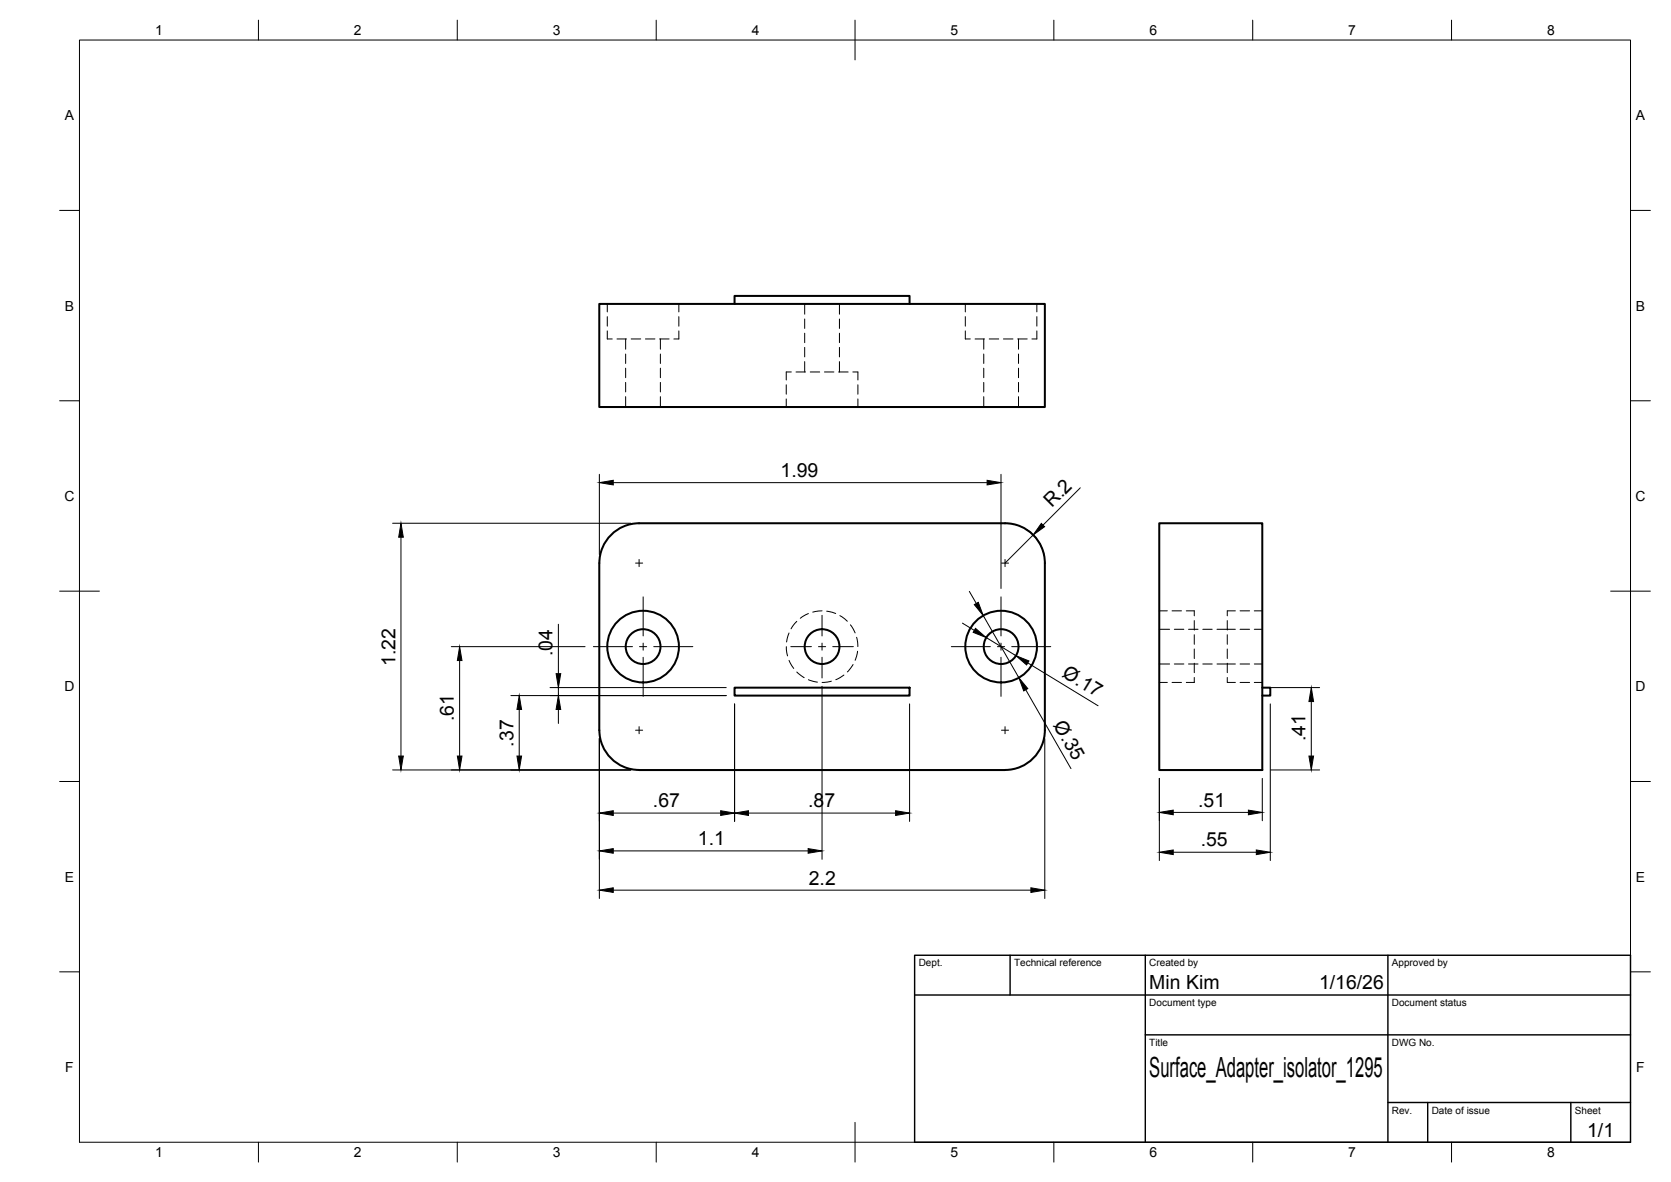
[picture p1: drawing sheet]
<svg xmlns="http://www.w3.org/2000/svg" width="420mm" height="297mm" viewBox="0 0 420 297" stroke-linecap="round" stroke-linejoin="round" font-family="sans-serif">
<!-- layer: Visible -->
<g fill="none" stroke="#000" stroke-width=".51">
<path d="M150.7 76.4h112v25.9h-112zM184.7 76.4v-2h44v2M160.7 131.5h92a10 10 0 0 1 10 10v42a10 10 0 0 1-10 10h-92M160.7 131.5a10 10 0 0 0-10 10v42a10 10 0 0 0 10 10M291.5 131.5h25.9v62h-25.9zM184.7 172.8h44v2h-44zM317.4 172.8h2v2h-2"/>
<circle cx="161.7" cy="162.5" r="9"/>
<circle cx="161.7" cy="162.5" r="4.4"/>
<circle cx="206.7" cy="162.5" r="4.4"/>
<circle cx="251.7" cy="162.5" r="4.4"/>
<circle cx="251.7" cy="162.5" r="9"/>
</g>
<!-- layer: Hidden -->
<g fill="none" stroke="#000" stroke-width=".25">
<path d="M152.7 76.4v2M152.7 79.6v2.4M170.7 76.4v2M170.7 79.6v2.4M202.3 76.4v2.6M211.1 76.4v2.6M242.7 76.4v2M242.7 79.6v2.4M260.7 76.4v2M260.7 79.6v2.4M152.7 83.1v2.1h1.2M155.1 85.2h2.4"/>
<path d="M157.3 85.2v2.6M157.3 89v2.3M157.3 92.5v2.4M157.3 96.1v2.4M157.3 99.7v2.6M158.7 85.2h2.4M162.3 85.2h2.4M165.9 85.2h2.3M166.1 85.2v2.6M166.1 89v2.3M166.1 92.5v2.4M166.1 96.1v2.4"/>
<path d="M166.1 99.7v2.6M170.7 83.1v2.1h-1.3M197.7 96.7v2.4M199 93.5h-1.3v2M200.2 93.5h2.3M202.3 80.2v2.3M202.3 83.7v2.4M202.3 87.3v2.4M202.3 90.9v2.6M203.7 93.5h2.4M207.3 93.5h2.4M210.9 93.5h2.4"/>
<path d="M211.1 80.2v2.3M211.1 83.7v2.4M211.1 87.3v2.4M211.1 90.9v2.6M214.4 93.5h1.3v2M215.7 96.7v2.4M242.7 83.1v2.1h1.3M245.2 85.2h2.3M247.4 85.2v2.6M247.4 89v2.3M247.4 92.5v2.4M247.4 96.1v2.4"/>
<path d="M247.4 99.7v2.6M248.7 85.2h2.4M252.3 85.2h2.4M255.9 85.2h2.4M256.1 85.2v2.6M256.1 89v2.3M256.1 92.5v2.4M256.1 96.1v2.4M256.1 99.7v2.6M260.7 83.1v2.1h-1.2M197.7 100.3v2M215.7 100.3v2"/>
<path d="M198.4 159.1l-.6 2.2M200.3 156.2l-1.4 1.8M203.3 154.2l-2.1 1.2M206.7 153.5l-2.3 .3M207.9 153.6l2.2 .6M211.2 154.7l1.8 1.4M213.8 157l1.2 2.1M291.5 158.1h2.6M291.5 153.5h2M294.7 153.5h2.4M295.3 158.1h2.4M298.3 153.5h2v1.3"/>
<path d="M298.9 158.1h2.3M300.3 156v2.3M300.3 159.5v2.4M302.4 158.1h2.4M306 158.1h4.6M308.6 159.5v2.4M308.6 156v2.3M310.6 153.5h-2v1.3M311.8 158.1h2.4M311.8 153.5h2.4M315.4 158.1h2M315.4 153.5h2"/>
<path d="M197.7 162.5l.3 2.3M198.4 166l1.2 2M200.3 168.9l1.9 1.4M203.3 170.8l2.2 .6M209 171.2l-2.3 .3M212.2 169.6l-2 1.2M214.5 167l-1.4 1.9M215.4 160.2l.3 2.3M215.6 163.7l-.6 2.2M291.5 166.9h2.6M291.5 171.5h2M294.7 171.5h2.4"/>
<path d="M295.3 166.9h2.4M298.9 166.9h2.3M300.3 163.1v2.4M300.3 166.7v2.3M300.3 170.3v1.2h-2M302.4 166.9h2.4M306 166.9h4.6M308.6 170.3v1.2h2M308.6 166.7v2.3M308.6 163.1v2.4M311.8 166.9h2.4M311.8 171.5h2.4"/>
<path d="M315.4 166.9h2M315.4 171.5h2"/>
</g>
<!-- layer: BORDER -->
<g fill="none" stroke="#000" stroke-width=".25">
<path d="M20 10.1h390v276.9h-390zM65 5.1v5M115 5.1v5M165 5.1v5M215 5.1v10M265 5.1v5M315 5.1v5M365 5.1v5M15 52.9h5M410 52.9h5M15 100.7h5M410 100.7h5"/>
<path d="M15 148.6h10M405 148.6h10M15 196.4h5M410 196.4h5M15 244.2h5M410 244.2h5M65 287v5M115 287v5M165 287v5M215 282.1v9.9M265 287v5M315 287v5"/>
<path d="M365 287v5"/>
</g>
<!-- layer: TITLEBLOCK -->
<path d="M230 240.1h180v46.9h-180zM230 250h180M254 240.1v9.9M288 240.1v46.9M349 240.1v46.9M288 260.1h122M349 277.1h61M359 277.1v9.9M395 277.1v9.9" fill="none" stroke="#000" stroke-width=".36"/>
<!-- layer: Smart Centers -->
<g fill="none" stroke="#000" stroke-width=".25">
<path d="M159.8 141.5h1.8M160.7 140.6v1.8M161.7 150v9.8M206.7 154.6v5.2M251.7 150v9.8M251.8 141.5h1.8M252.7 140.6v1.8M149.2 162.5h9.8M160.8 162.5h1.8M161.7 161.6v1.8M161.7 165.2v9.8M164.4 162.5h9.8"/>
<path d="M198.8 162.5h5.2M205.8 162.5h1.8M206.7 161.6v1.8M206.7 165.2v5.2M209.4 162.5h5.2M239.2 162.5h9.8M250.8 162.5h1.8M251.7 161.6v1.8M251.7 165.2v9.8M254.4 162.5h9.8M159.8 183.5h1.8M160.7 182.6v1.8"/>
<path d="M251.8 183.5h1.8M252.7 182.6v1.8"/>
</g>
<!-- layer: FD_Dimensions -->
<g fill="none" stroke="#000" stroke-width=".25">
<path d="M150.7 119.2v20.2M251.7 119.2v28.7M98.7 131.5h59.9M100.8 135v55M154.2 121.3h94M258.2 133.1a10 10 0 0 1 4.3 6.3M259.8 134.4l-7.1 7.1M271.6 122.6l-9.3 9.4M140.4 156.9v12.4M242 156.6l3 1.8M243.7 148.6l1.8 3.1M247.2 154.7l9 15.6"/>
<path d="M113.5 162.5h33.6M115.6 166v24M128.5 174.8h54.1M130.6 178.3v11.7M138.3 172.8h44.3M140.4 172.8v2M140.4 178.3v3.5M184.7 176.9v29.5M206.7 172.5v43.4M228.7 176.9v29.5M248 160.2l7.4 4.6M257.9 173.3l11.4 19.9"/>
<path d="M258.4 166.6l17.7 10.8M319.4 176.9v39.4M319.5 172.8h12.3M329.7 176.3v13.7M98.7 193.5h59.9M150.7 185.6v40.2M262.7 185.6v40.2M291.5 195.6v20.7M317.4 195.6v10.7M319.5 193.5h12.3M154.2 213.8h49M154.2 204.3h27"/>
<path d="M188.2 204.3h37M295 214.2h20.9M295 204.2h18.9M154.2 223.7h105"/>
</g>
<g fill="#000" stroke="#000" stroke-width=".25">
<path d="M100.8 131.5l.6 3.5h-1.2zM150.7 121.3l3.5-.6v1.2zM248.2 120.7l3.5 .6-3.5 .6zM261.8 131.5l.9 .9-2.9 2zM245.3 157.9l2.7 2.3-3.3-1.3zM245 151.9l1-.5 1.2 3.3zM115.6 162.5l.6 3.5h-1.2zM130.6 174.8l.5 3.5h-1.1zM140.4 174.8l.6 3.5h-1.2zM139.8 169.3h1.2l-.6 3.5zM256.2 170.3l2.2 2.7-1 .6zM255.4 164.8l3.3 1.3-.6 1z"/>
<path d="M329.7 172.8l.6 3.5h-1.2zM100.2 190h1.2l-.6 3.5zM115 190h1.2l-.6 3.5zM130 190h1.1l-.5 3.5zM329.1 190h1.2l-.6 3.5zM150.7 213.8l3.5-.5v1.1zM150.7 204.3l3.5-.6v1.2zM181.2 203.7l3.5 .6-3.5 .6zM184.7 204.3l3.5-.6v1.2zM203.2 213.3l3.5 .5-3.5 .6zM225.2 203.7l3.5 .6-3.5 .6zM291.5 214.2l3.5-.6v1.2z"/>
<path d="M291.5 204.2l3.5-.6v1.2zM313.9 203.6l3.5 .6-3.5 .6zM315.9 213.6l3.5 .6-3.5 .6zM150.7 223.7l3.5-.6v1.2zM259.2 223.1l3.5 .6-3.5 .6z"/>
</g>
<text font-size="7" x="289" y="270.6">Surface_Adapter_isolator_1295</text>
<g font-size="4.9">
<text x="196.3" y="119.8">1.99</text>
<text x="264.5" y="127.8" transform="rotate(-45 264.5 127.8)">R.2</text>
<text x="99.4" y="167.4" transform="rotate(-90 99.4 167.4)">1.22</text>
<text x="138.9" y="164.9" transform="rotate(-90 138.9 164.9)">.04</text>
<text x="266.8" y="169.9" transform="rotate(31 266.8 169.9)">Ø.17</text>
<text x="114.1" y="181.2" transform="rotate(-90 114.1 181.2)">.61</text>
<text x="264.8" y="182.1" transform="rotate(60 264.8 182.1)">Ø.35</text>
<text x="129.1" y="187.6" transform="rotate(-90 129.1 187.6)">.37</text>
<text x="328.3" y="186.3" transform="rotate(-90 328.3 186.3)">.41</text>
<text x="164.2" y="202.9">.67</text>
<text x="203.2" y="202.9">.87</text>
<text x="301.3" y="202.7">.51</text>
<text x="175.5" y="212.4">1.1</text>
<text x="301.9" y="212.7">.55</text>
<text x="203.4" y="222.3">2.2</text>
<text x="289" y="248.5">Min Kim</text>
<text x="331.7" y="248.5">1/16/26</text>
<text x="399.1" y="285.7">1/1</text>
</g>
<g font-size="3.5">
<text x="39" y="8.8">1</text>
<text x="89" y="8.8">2</text>
<text x="139" y="8.8">3</text>
<text x="189" y="8.8">4</text>
<text x="239" y="8.8">5</text>
<text x="289" y="8.8">6</text>
<text x="339" y="8.8">7</text>
<text x="389" y="8.8">8</text>
<text x="16.3" y="30.2">A</text>
<text x="411.3" y="30.2">A</text>
<text x="16.3" y="78">B</text>
<text x="411.3" y="78">B</text>
<text x="16.2" y="125.9">C</text>
<text x="411.2" y="125.9">C</text>
<text x="16.2" y="173.7">D</text>
<text x="411.2" y="173.7">D</text>
<text x="16.3" y="221.6">E</text>
<text x="411.3" y="221.6">E</text>
<text x="16.4" y="269.4">F</text>
<text x="411.4" y="269.4">F</text>
<text x="39" y="290.8">1</text>
<text x="89" y="290.8">2</text>
<text x="139" y="290.8">3</text>
<text x="189" y="290.8">4</text>
<text x="239" y="290.8">5</text>
<text x="289" y="290.8">6</text>
<text x="339" y="290.8">7</text>
<text x="389" y="290.8">8</text>
</g>
<g font-size="2.5">
<text x="231" y="242.9">Dept.</text>
<text x="255" y="242.9">Technical reference</text>
<text x="289" y="242.9">Created by</text>
<text x="350" y="242.9">Approved by</text>
<text x="289" y="252.8">Document type</text>
<text x="350" y="252.8">Document status</text>
<text x="289" y="262.9">Title</text>
<text x="350" y="262.9">DWG No.</text>
<text x="350" y="279.9">Rev.</text>
<text x="360" y="279.9">Date of issue</text>
<text x="396" y="279.9">Sheet</text>
</g>
</svg>
